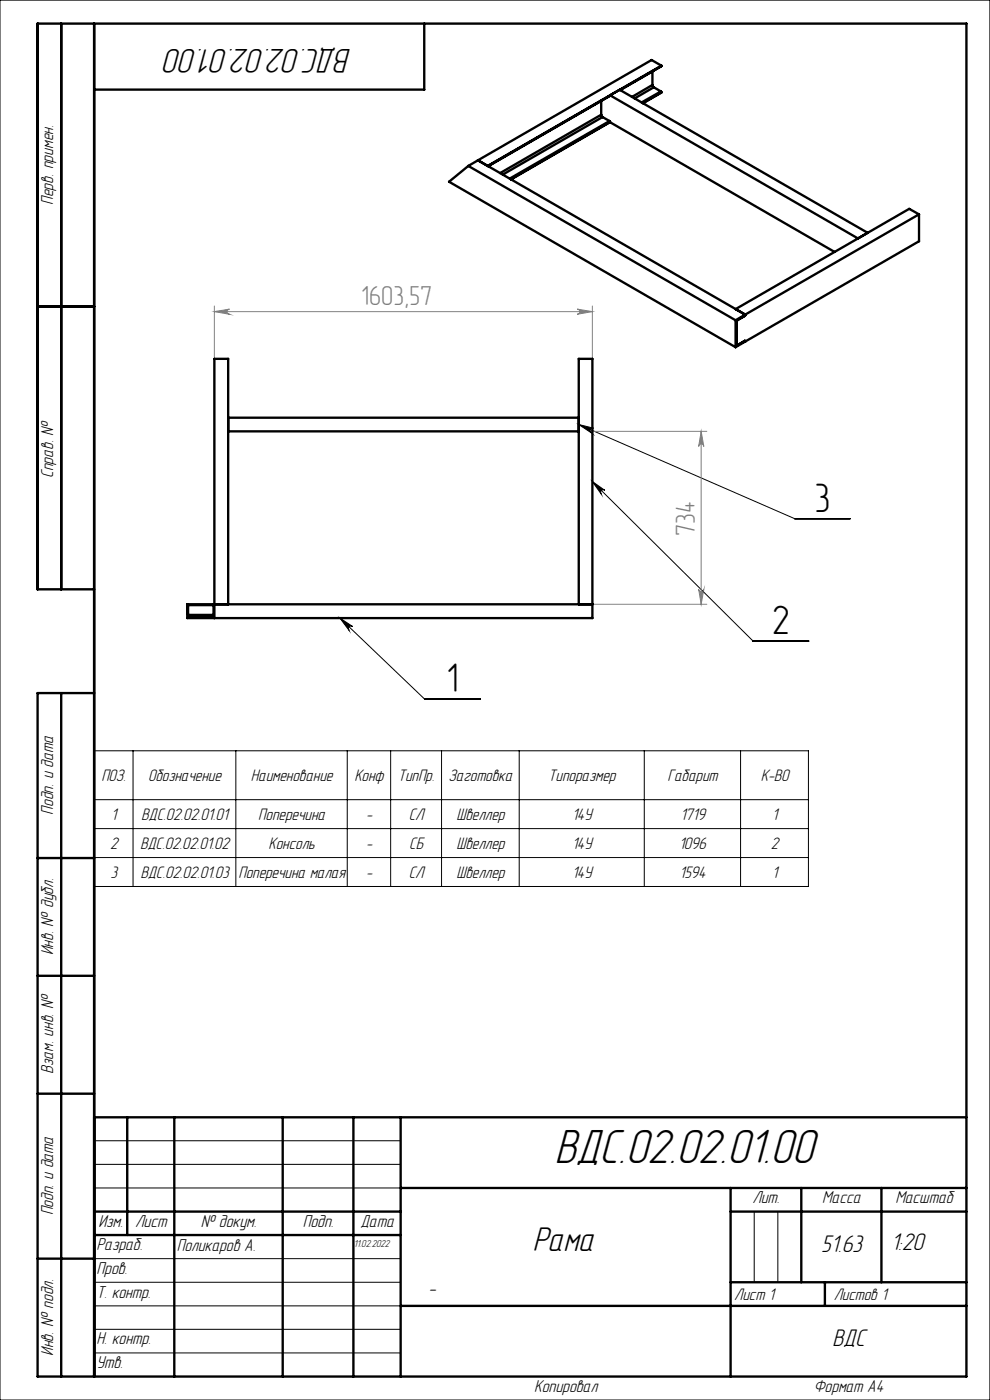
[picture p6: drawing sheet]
<svg xmlns="http://www.w3.org/2000/svg" width="210mm" height="297mm" viewBox="0 0 210 297" stroke-linecap="round" stroke-linejoin="round" font-family="sans-serif">
<g fill="none" stroke="#000" stroke-width=".21">
<path d="M0 0h210v297h-210zM122.8 90.1l45.8 19.9h11.8M122.8 90.1l3.1 .7a.55 .55 0 0 0-.7 .4 .55 .55 0 0 0 .3 .7zM125.7 102.2l34 33.8h11.9M125.7 102.2l2.6 1.8a.55 .55 0 0 0-.7 .1 .55 .55 0 0 0-.1 .7zM72.1 131.1l18 17.2h11.8M72.1 131.1l2.7 1.8a.56 .56 0 0 0-.8 .1 .56 .56 0 0 0 0 .7zM20 159.3h151.5v28.8h-151.5zM28.2 159.3v28.8M50 159.3v28.8M73.7 159.3v28.8M82.9 159.3v28.8"/>
<path d="M93.7 159.3v28.8M110.1 159.3v28.8M136.7 159.3v28.8M157.1 159.3v28.8M20 169.6h151.5M20 175.8h151.5M20 181.9h151.5M20 242h65M20 247h65M20 252h65M160 257v15M165 257v15"/>
<path d="M20 267h65M20 272h65M20 277h65M20 282h65M20 287h65"/>
</g>
<path d="M45.5 64.9v11.2M45.5 66.1h80.2M45.5 66.1l3.2-.5a.55 .55 0 0 0-.6 .5 .55 .55 0 0 0 .6 .6zM122.4 65.6l3.3 .5-3.3 .6a.55 .55 0 0 0 .6-.6 .55 .55 0 0 0-.6-.5zM125.7 64.9v11.2M125.4 91.5h24.5M148.7 91.5v36.7M148.7 91.5l.6 3.2a.55 .55 0 0 0-.6-.5 .55 .55 0 0 0-.5 .5zM125.7 128.2h24.2M148.2 125a.55 .55 0 0 0 .5 .5 .55 .55 0 0 0 .6-.5l-.6 3.2z" fill="none" stroke="#808080" stroke-width=".21"/>
<g fill="none" stroke="#000" stroke-width=".5">
<path d="M13 5v120M20 5v287M90 5v14h-70M8 65h12M20 125h-12v-120h197v287h-197v-145h12M13 147v145M8 182h12M8 207h12M8 232h12M20 237h185M27 237v25M37 237v55"/>
<path d="M60 237v55M75 237v55M85 237v55M20 257h65M85 252h120M155 252v40M155 257h50M170 252v20M187 252v20M8 267h12M20 262h65M85 277h120"/>
<path d="M155 272h50M175 272v5"/>
</g>
<path d="M122.8 90.1l3.1 .7a.55 .55 0 0 0-.7 .4 .55 .55 0 0 0 .3 .7zM125.7 102.2l2.6 1.8a.55 .55 0 0 0-.7 .1 .55 .55 0 0 0-.1 .7zM72.1 131.1l2.7 1.8a.56 .56 0 0 0-.8 .1 .56 .56 0 0 0 0 .7z" fill="#000"/>
<g fill="#808080">
<path d="M45.5 66.1l3.2-.5a.55 .55 0 0 0-.6 .5 .55 .55 0 0 0 .6 .6zM122.4 65.6l3.3 .5-3.3 .6a.55 .55 0 0 0 .6-.6 .55 .55 0 0 0-.6-.5z"/>
<path d="M148.7 91.5l.6 3.2a.55 .55 0 0 0-.6-.5 .55 .55 0 0 0-.5 .5zM148.2 125a.55 .55 0 0 0 .5 .5 .55 .55 0 0 0 .6-.5l-.6 3.2z"/>
</g>
<g fill="none" stroke="#000" stroke-width=".5">
<path d="M138.4 18l.3 .5M138.4 15.1v2.9M138.4 18l-4.3 2.6M138.7 18.5l1.5 .9M138.7 18.5l-4.1 2.4M140.2 19.4l.1 .2M140.2 19.4l-4.1 2.3M140.3 14l-8.7 5.1M140.3 13.9l-36.9 21.3-2-1.2M140.3 13.9l-2.1-1.2-36.8 21.3M140.3 13.9v.1M140.3 19.6l-3.9 2.3"/>
<path d="M140.3 14l-8.8 5.1M140.3 19.6l-4 2.3M99.3 35.2l56.7 32.7M99.3 35.2l-4.1 3.4 60.8 35.1M101.4 34l56.7 32.7M101.4 34l-2.1 1.2M127.5 24.3l.3 .5M127.5 21.4v2.9M127.5 24.3l-21.4 12.4M127.8 24.8l1.5 .9M127.8 24.8l-21.2 12.2M129.3 25.7l.1 .2"/>
<path d="M129.3 25.7l-21.2 12.2M129.4 20.3v.1M129.4 20.3l-25.9 14.9M129.4 20.2l2-1.2 52.6 30.4-2 1.2zM129.4 25.9l47.6 27.5M129.4 20.2v.1M129.4 25.9h.1M129.4 25.9l-21 12.2M129.4 25.9l-21.1 12.1M194.9 45.5v5.7l-36.8 21.3M194.9 45.5l-36.8 21.2M194.9 45.5l-2-1.2-36.9 21.3 2.1 1.1"/>
<path d="M156 67.9v5.8M158.1 66.7l-.1 .3-1.8 1.2v4.9l.3 .1 1.5-.9 .1 .2M158.1 72.5l-2.1 1.2M158.1 66.7l-2.1 1.2M48.4 88.6h74.4M48.4 91.5h74.4M39.8 128.2l.1 .2M39.9 130.5l.3 .4h4.7l.4-.4M39.9 128.4v2.1M39.9 130.5h5.4M39.9 128.4h5.4M45.3 128.4v2.1"/>
<path d="M45.4 128.2l-.1 .2M48.4 128.2v-52.1h-2.9v55M122.8 128.2v-52.1h2.9v55h-86v-2.9h86"/>
</g>
<text font-size="10.5" x="117.5" y="246.7">ВДС.02.02.01.00</text>
<g font-size="8.7">
<text x="172.8" y="108.5">3</text>
<text x="163.8" y="134.5">2</text>
<text x="94.7" y="146.8">1</text>
</g>
<g font-size="7.5">
<text x="74.6" y="10.5" transform="rotate(-180 74.6 10.5)">ВДС.02.02.01.00</text>
<text x="113" y="265.3">Рама</text>
</g>
<g font-size="5.8" fill="#808080">
<text x="76.6" y="64.7">1603,57</text>
<text x="147.4" y="113.7" transform="rotate(-90 147.4 113.7)">734</text>
</g>
<g font-size="5.3">
<text x="174.2" y="265.6">51.63</text>
<text x="189" y="265.2">1:20</text>
<text x="176.6" y="285.6">ВДС</text>
</g>
<text font-size="4.4" x="90.9" y="274.7">-</text>
<g font-size="3.8">
<text x="11.3" y="43.5" transform="rotate(-90 11.3 43.5)">Перв. примен.</text>
<text x="11.3" y="101.4" transform="rotate(-90 11.3 101.4)">Справ. №</text>
<text x="11.3" y="172.8" transform="rotate(-90 11.3 172.8)">Подп. и дата</text>
<text x="11.3" y="202.7" transform="rotate(-90 11.3 202.7)">Инв. № дубл.</text>
<text x="11.3" y="227.8" transform="rotate(-90 11.3 227.8)">Взам. инв. №</text>
<text x="11.3" y="257.9" transform="rotate(-90 11.3 257.9)">Подп. и дата</text>
<text x="159.6" y="255.3">Лит.</text>
<text x="174.4" y="255.3">Масса</text>
<text x="189.9" y="255.3">Масштаб</text>
<text x="20.9" y="260.3">Изм.</text>
<text x="28.7" y="260.2">Лист</text>
<text x="42.6" y="260.2">№ докум.</text>
<text x="64.2" y="260.2">Подп.</text>
<text x="76.5" y="260.2">Дата</text>
<text x="20.5" y="265.3">Разраб.</text>
<text x="37.5" y="265.4">Поликаров А.</text>
<text x="20.5" y="275.3">Т. контр.</text>
<text x="20.5" y="270.3">Пров.</text>
<text x="11.3" y="287.7" transform="rotate(-90 11.3 287.7)">Инв. № подл.</text>
<text x="20.5" y="285.2">Н. контр.</text>
<text x="20.5" y="290.3">Утв.</text>
<text x="113.3" y="295.3">Копировал</text>
<text x="172.6" y="295.3">Формат А4</text>
</g>
<g font-size="3.7">
<text x="21.5" y="165.7">ПОЗ.</text>
<text x="31.4" y="165.7">Обозначение</text>
<text x="53.2" y="165.7">Наименование</text>
<text x="75.2" y="165.7">Конф</text>
<text x="84.4" y="165.7">ТипПр.</text>
<text x="95.2" y="165.7">Заготовка</text>
<text x="116.3" y="165.7">Типоразмер</text>
<text x="141.6" y="165.7">Габарит</text>
<text x="161.4" y="165.7">К-ВО</text>
<text x="23.6" y="174">1</text>
<text x="30" y="174">ВДС.02.02.01.01</text>
<text x="54.8" y="174">Поперечина</text>
<text x="77.7" y="174">-</text>
<text x="86.7" y="174">СЛ</text>
<text x="96.8" y="174">Швеллер</text>
<text x="121.4" y="174">14У</text>
<text x="144.3" y="174">1719</text>
<text x="163.8" y="174">1</text>
<text x="23.3" y="180.1">2</text>
<text x="29.7" y="180.1">ВДС.02.02.01.02</text>
<text x="57" y="180.1">Консоль</text>
<text x="77.7" y="180.1">-</text>
<text x="86.8" y="180.1">СБ</text>
<text x="96.8" y="180.1">Швеллер</text>
<text x="121.4" y="180.1">14У</text>
<text x="144.1" y="180.1">1096</text>
<text x="163.5" y="180.1">2</text>
<text x="23.4" y="186.2">3</text>
<text x="29.8" y="186.2">ВДС.02.02.01.03</text>
<text x="50.6" y="186.2">Поперечина малая</text>
<text x="77.7" y="186.2">-</text>
<text x="86.7" y="186.2">СЛ</text>
<text x="96.8" y="186.2">Швеллер</text>
<text x="121.4" y="186.2">14У</text>
<text x="144.1" y="186.2">1594</text>
<text x="163.8" y="186.2">1</text>
<text x="155.7" y="275.8">Лист 1</text>
<text x="176.9" y="275.8">Листов 1</text>
</g>
<text font-size="2.2" x="75.1" y="264.6">11.02.2022</text>
</svg>
